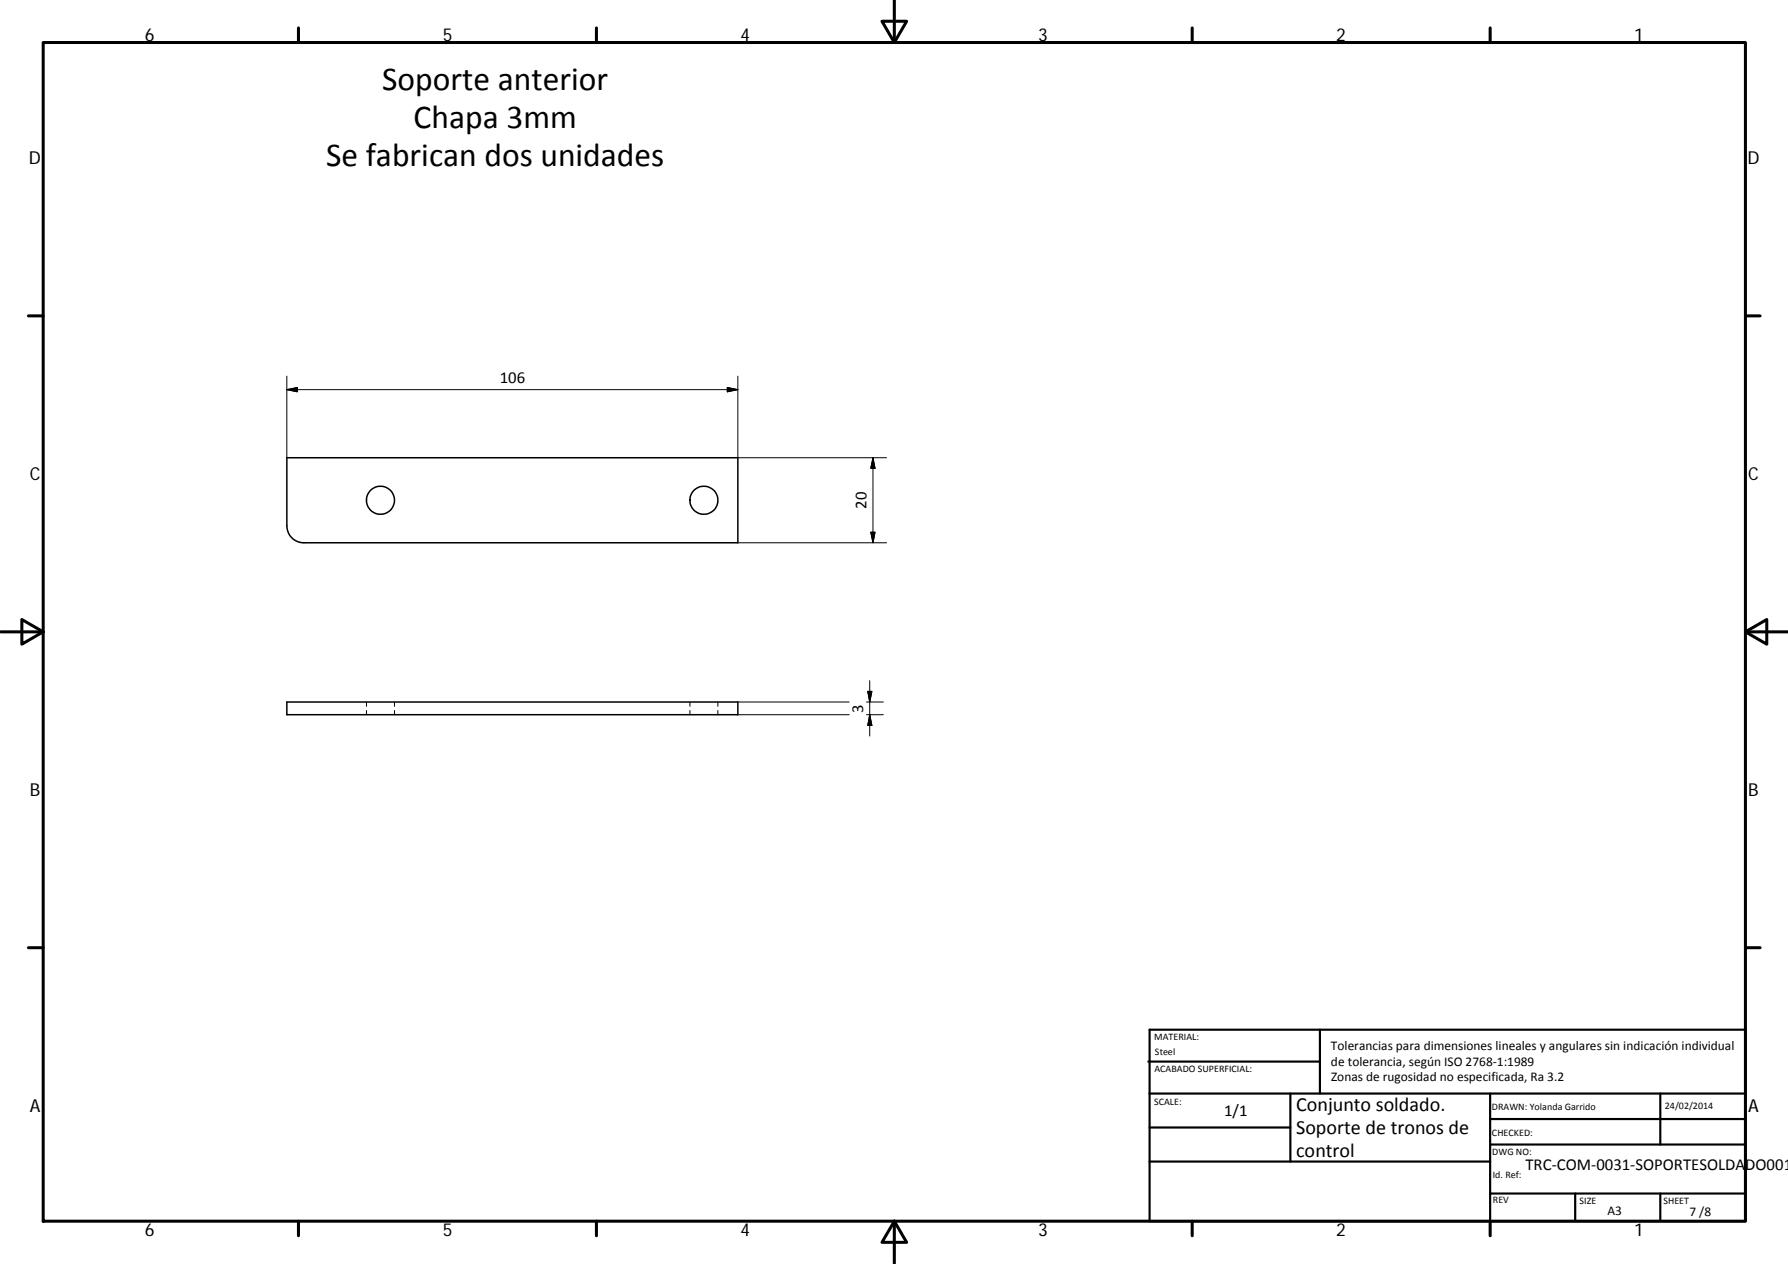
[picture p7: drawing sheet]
<svg xmlns="http://www.w3.org/2000/svg" width="420mm" height="297mm" viewBox="0 0 420 297" stroke-linecap="round" stroke-linejoin="round" font-family="sans-serif">
<g fill="none" stroke="#000" stroke-width=".36">
<path d="M67.4 107.6h106v20h-102a4 4 0 0 1-4-4zM67.4 165h106v3h-106z"/>
<circle cx="89.4" cy="117.6" r="3.3"/>
<circle cx="165.4" cy="117.6" r="3.3"/>
</g>
<g fill="none" stroke="#000" stroke-width=".23">
<path d="M67.4 88.4v19.2M67.4 91.6l2.5-.5v1zM67.4 91.6h106M170.9 91.1l2.5 .5-2.5 .5zM173.4 88.4v19.2h34.9M205.1 107.6v20M205.1 107.6l.5 2.4h-1zM173.4 127.6h34.9M204.6 125.1h1l-.5 2.5zM204.4 160v13M86.1 165v1M86.1 167v1"/>
<path d="M92.7 165v1M92.7 167v1M162.1 165v1M162.1 167v1M168.7 165v1M168.7 167v1M173.4 168h26.1M173.4 165h26.1M203.6 168h4M203.6 165h4M203.9 162.5h1l-.5 2.5zM204.4 168l.5 2.5h-1z"/>
</g>
<g fill="none" stroke="#000" stroke-width=".71">
<path d="M10.1 10h400.1v277h-400.1zM70.1 6.6v3.4M140.2 6.6v3.4M207.3 5h5.8l-2.9 5zM210.2 0v10M280.2 6.6v3.4M350.2 6.6v3.4M6.7 74.2h3.4M410.2 74.2h3.4M.2 148.5h9.9M5.1 145.6l5 2.9-5 2.9zM410.2 148.5l5-2.9v5.8z"/>
<path d="M410.2 148.5h9.9M6.7 222.7h3.4M410.2 222.7h3.4M70.1 287v3.4M140.2 287v3.4M210.2 287l2.9 5h-5.8zM210.2 287v10M280.2 287v3.4M350.2 287v3.4"/>
</g>
<g fill="none" stroke="#000" stroke-width=".51">
<path d="M269.8 249.5h40.4M270.1 257h140.1M270.1 242h140.1v45h-140.1zM303.2 257v16M310.2 242v15M350.2 257v30M390.2 257v12M270.1 273h80.1M270.1 265h33.1M350.2 269h60M350.2 263h60M350.2 280.5h60"/>
<path d="M370.2 280.5v6.5M390.2 280.5v6.5"/>
</g>
<path d="M67.4 91.6l2.5-.5v1zM170.9 91.1l2.5 .5-2.5 .5zM205.1 107.6l.5 2.4h-1zM204.6 125.1h1l-.5 2.5zM203.9 162.5h1l-.5 2.5zM204.4 168l.5 2.5h-1z" fill="#000" stroke="#000" stroke-width=".23"/>
<g font-size="7.9">
<text x="89.8" y="21.1">Soporte anterior</text>
<text x="97.2" y="30.1">Chapa 3mm</text>
<text x="76.6" y="39.1">Se fabrican dos unidades</text>
</g>
<g font-size="4.7">
<text x="304.6" y="261.2">Conjunto soldado.</text>
<text x="304.6" y="266.6">Soporte de tronos de</text>
<text x="304.6" y="272">control</text>
</g>
<g font-size="4.2">
<text x="34" y="9.6">6</text>
<text x="104" y="9.6">5</text>
<text x="174" y="9.6">4</text>
<text x="244" y="9.6">3</text>
<text x="314" y="9.6">2</text>
<text x="384" y="9.6">1</text>
<text x="6.8" y="38.7">D</text>
<text x="410.6" y="38.7">D</text>
<text x="7" y="112.9">C</text>
<text x="410.8" y="112.9">C</text>
<text x="7" y="187.1">B</text>
<text x="410.8" y="187.1">B</text>
<text x="7" y="261.3">A</text>
<text x="410.8" y="261.3">A</text>
<text x="34" y="290.4">6</text>
<text x="104" y="290.4">5</text>
<text x="174" y="290.4">4</text>
<text x="244" y="290.4">3</text>
<text x="314" y="290.4">2</text>
<text x="384" y="290.4">1</text>
</g>
<g font-size="3.9">
<text x="117.4" y="90">106</text>
<text x="203.6" y="119.6" transform="rotate(-90 203.6 119.6)">20</text>
<text x="202.8" y="167.4" transform="rotate(-90 202.8 167.4)">3</text>
<text x="287.6" y="262.1">1/1</text>
<text x="358.5" y="274.9">TRC‐COM‐0031‐SOPORTESOLDADO001</text>
</g>
<g font-size="3.1">
<text x="312.8" y="246.8">Tolerancias para dimensiones lineales y angulares sin indicación individual</text>
<text x="312.8" y="250.4">de tolerancia, según ISO 2768‐1:1989</text>
<text x="312.8" y="254">Zonas de rugosidad no especificada, Ra 3.2</text>
<text x="377.7" y="285.6">A3</text>
<text x="397" y="285.9">7 /8</text>
</g>
<g font-size="2.4">
<text x="271.2" y="244.4">MATERIAL:</text>
<text x="271.3" y="251.9">ACABADO SUPERFICIAL:</text>
<text x="271.4" y="247.9">Steel</text>
<text x="271.2" y="259.7">SCALE:</text>
<text x="350.6" y="260.9">DRAWN: Yolanda Garrido</text>
<text x="391.2" y="260.6">24/02/2014</text>
<text x="350.6" y="267">CHECKED:</text>
<text x="350.7" y="271.4">DWG NO:</text>
<text x="350.8" y="276.8">Id. Ref:</text>
<text x="350.8" y="282.8">REV</text>
<text x="371.2" y="282.9">SIZE</text>
<text x="390.9" y="282.9">SHEET</text>
</g>
</svg>
